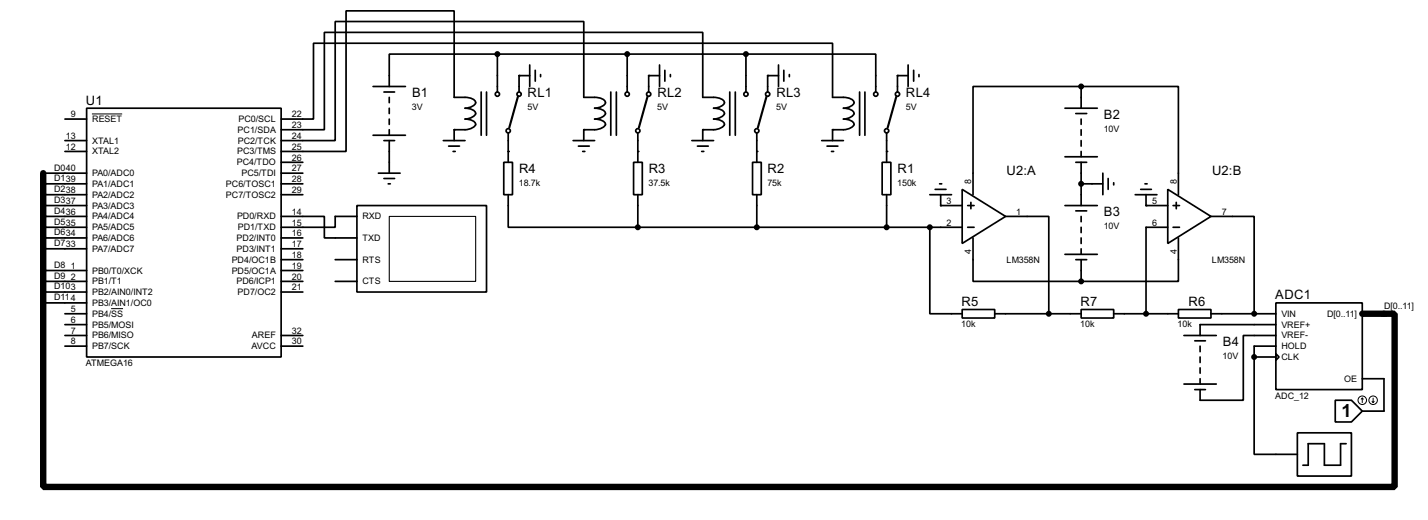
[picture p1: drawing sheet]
<svg xmlns="http://www.w3.org/2000/svg" width="335mm" height="122mm" viewBox="0 0 335 122" stroke-linecap="round" stroke-linejoin="round" font-family="sans-serif">
<path d="M10.2 40.7v73.6h317.5v-40.6h-7.6" fill="none" stroke="#000" stroke-width="1.5"/>
<g fill="none" stroke="#000" stroke-width=".4">
<path d="M116.9 12.7h-25.4v7.6M116.9 12.7h58.4M116.9 12.7v8.9M124.5 17.8h-2.5v3.8M124.5 15.3v5M125.8 16.5v2.6M127 17.5v.5M147.4 12.7v8.9M155 17.8h-2.6v3.8M155 15.3v5M156.2 16.5v2.6M157.5 17.5v.5"/>
<path d="M175.3 12.7h30.5v8.9M175.3 12.7v8.9M182.9 17.8h-2.5v3.8M182.9 15.3v5M184.2 16.5v2.6M185.5 17.5v.5M213.4 17.8h-2.5v3.8M213.4 15.3v5M214.7 16.5v2.6M215.9 17.5v.5M15.3 33h5.1M15.3 35.6h5.1"/>
<path d="M15.3 28h5.1M20.4 25.4h45.7v58.4h-45.7zM66.1 28h7.6v-17.8h121.9v12.7a8.4 8.4 0 0 1 4.3 .3 .89 .89 0 0 1 .8 .9 .89 .89 0 0 1-.8 .9l-1.7 .4h.6a2.01 2.01 0 0 1 1.9 1.3 2.66 2.66 0 0 1-2.5 1.3h.6a2.01 2.01 0 0 1 1.9 1.2 2.65 2.65 0 0 1-2.5 1.3h-2.6v2.5M66.1 30.5h10.1v-22.9h88.9v15.3a8.7 8.7 0 0 1 4.3 .3 .88 .88 0 0 1 .7 1.2 3.2 3.2 0 0 1-2.4 1h.6a2.08 2.08 0 0 1 1.9 1.3 2.76 2.76 0 0 1-2.5 1.3h.6a2.08 2.08 0 0 1 1.9 1.2 2.75 2.75 0 0 1-2.5 1.3h-2.6v2.5M66.1 33h12.7v-27.9h58.4v17.8a8.7 8.7 0 0 1 4.3 .3 .89 .89 0 0 1 .8 .9 .89 .89 0 0 1-.8 .9l-1.8 .4h.6a2.03 2.03 0 0 1 2 1.3 2.7 2.7 0 0 1-2.6 1.3h.6a2.03 2.03 0 0 1 2 1.2 2.68 2.68 0 0 1-2.6 1.3h-2.5v2.5M66.1 38.1h5.1M87.7 20.3h7.6M87.7 31.8h7.6M90.2 33h2.5M90.2 21.6h2.5M91.5 22.9v1.2M91.5 25.4v1.3"/>
<path d="M91.5 28v1.2M91.5 30.5v1.3M91.5 33v7.7M104.2 33h5.1M105.4 34.3h2.6M106.5 35.6h.5M106.7 33v-2.5a6.9 6.9 0 0 0 4.3-.5 .86 .86 0 0 0 .8-.8 .86 .86 0 0 0-.8-.9l-1.7-.3a2.66 2.66 0 0 0 2.5-1.3 2.27 2.27 0 0 0-2.5-1.3 2.58 2.58 0 0 0 2.5-1.3 2.27 2.27 0 0 0-2.5-1.2h-2.6v-20.3h-25.4v33h-15.2M113.1 21.6v10.2M114.3 21.6v10.2M118.4 38.1h2v7.6h-2zM119.4 31.3v6.8M134.7 33h5"/>
<path d="M135.9 34.3h2.6M136.9 35.6h.5M143.5 21.6v10.2M144.8 21.6v10.2M148.9 38.1h2v7.6h-2zM149.9 31.3v6.8M162.6 33h5.1M163.9 34.3h2.5M164.9 35.6h.5M171.5 21.6v10.2M172.8 21.6v10.2M176.8 38.1h2.1v7.6h-2.1z"/>
<path d="M177.8 31.3v6.8M193.1 33h5.1M194.3 34.3h2.6M195.4 35.6h.5M202 21.6v10.2M203.2 21.6v10.2M207.3 38.1h2v7.6h-2zM208.3 31.3v6.8M250.2 25.4h7.6M250.2 36.8h7.6M252.8 38.1h2.5M252.8 26.7h2.5"/>
<path d="M254 20.3h-25.4v25.4M254 20.3h22.9v25.4M254 20.3v5.1M254 28v1.2M254 30.5v1.3M254 33v1.3M254 35.6v1.2M254 38.1v10.2M10.2 53.4h10.2M10.2 43.2h10.2M10.2 40.7h10.2M10.2 45.7h10.2"/>
<path d="M10.2 48.3h10.2M10.2 50.8h10.2M10.2 55.9h10.2M10.2 58.4h10.2M66.1 50.8h10.1v5.1h7.7M66.1 43.2h5.1M66.1 40.7h5.1M66.1 45.7h5.1M66.1 55.9h5.1M66.1 58.4h5.1M83.9 48.3h30.4v20.3h-30.4zM83.9 50.8h-5.1v2.6h-12.7"/>
<path d="M88.9 40.7h5.1M90.2 41.9h2.5M91.2 43.2h.5M119.4 45.7v7.7h30.5M149.9 53.4h76.2M149.9 45.7v7.7M177.8 45.7v7.7M208.3 45.7v7.7M218.5 53.4v20.3h7.6M218.5 45.7h5.1M219.7 44.5h2.6M220.8 43.2h.5"/>
<path d="M221 45.7v2.6h5.1M226.1 44.5l10.2 6.3-10.2 6.4zM227.4 53.4h1.5M227.4 48.3h1.5M228.1 47.5v1.5M228.6 55.9v10.2h25.4M236.3 50.8h10.1v22.9M250.2 48.3h7.6M250.2 59.7h7.6M252.8 49.5h2.5M254 43.2h5.1M254 50.8v1.3"/>
<path d="M254 53.4v1.2M254 55.9v1.3M254 58.4v1.3M259.1 40.7v5M260.4 41.9v2.6M261.7 42.9v.5M266.7 45.7h5.1M268 44.5h2.5M269 43.2h.5M269.3 45.7v2.6h5.1M274.4 44.5l10.1 6.3-10.1 6.4zM274.4 53.4h-5.1v20.3"/>
<path d="M275.6 53.4h1.5M275.6 48.3h1.5M276.4 47.5v1.5M276.9 55.9v10.2h-22.9M284.5 50.8h10.2v22.9M10.2 63.5h10.2M10.2 66.1h10.2M10.2 68.6h10.2M10.2 71.1h10.2M15.3 73.7h5.1M15.3 76.2h5.1M15.3 78.8h5.1"/>
<path d="M66.1 63.5h5.1M66.1 66.1h5.1M66.1 68.6h5.1M66.1 78.8h5.1M66.1 61h5.1M78.8 66.1h5.1M78.8 61h5.1M226.1 72.7h7.6v2h-7.6zM233.7 73.7h20.3M252.8 61h2.5M254 72.7h7.7v2h-7.7zM254 61v5.1"/>
<path d="M261.7 73.7h15.2M276.9 72.7h7.6v2h-7.6zM278.2 78.8h7.6M284.5 73.7h15.3M299.8 71.1h20.3v20.4h-20.3zM299.8 78.8h-7.7v15.2h-10.1v-2.5M299.8 76.2h-17.8v2.6M15.3 81.3h5.1M66.1 81.3h5.1M278.2 90.2h7.6M280.7 80h2.5M280.7 91.5h2.5"/>
<path d="M282 81.3v1.3M282 83.8v1.3M282 86.4v1.2M282 88.9v1.3M294.7 83.8v22.9h10.1M294.7 83.8h5.1M299.8 83.1l.7 .7-.7 .8zM299.8 81.3h-5.1v2.5M313.7 94h3.8l2.6 2.5-2.6 2.6h-3.8zM320.1 88.9h5.1v7.6h-5.1M304.8 101.6h12.7v10.2h-12.7zM316.3 104.2h-1.3v5h-3.8v-5h-3.8v5h-1.3"/>
<circle cx="116.8" cy="22.1" r=".5"/>
<circle cx="119.4" cy="30.7" r=".5"/>
<circle cx="121.9" cy="22.1" r=".5"/>
<circle cx="147.3" cy="22.1" r=".5"/>
<circle cx="149.8" cy="30.7" r=".5"/>
<circle cx="152.4" cy="22.1" r=".5"/>
<circle cx="175.2" cy="22.1" r=".5"/>
<circle cx="177.8" cy="30.7" r=".5"/>
<circle cx="180.3" cy="22.1" r=".5"/>
<circle cx="205.7" cy="22.1" r=".5"/>
<circle cx="208.3" cy="30.7" r=".5"/>
<circle cx="210.8" cy="22.1" r=".5"/>
</g>
<g fill="#000">
<circle cx="122" cy="17.8" r=".2"/>
<circle cx="152.4" cy="17.8" r=".2"/>
<circle cx="180.4" cy="17.8" r=".2"/>
<circle cx="210.9" cy="17.8" r=".2"/>
<circle cx="106.7" cy="30.5" r=".2"/>
<circle cx="119.4" cy="35.6" r=".2"/>
<circle cx="137.2" cy="30.5" r=".2"/>
<circle cx="149.9" cy="35.6" r=".2"/>
<circle cx="165.1" cy="30.5" r=".2"/>
<circle cx="177.8" cy="35.6" r=".2"/>
<circle cx="195.6" cy="30.5" r=".2"/>
<circle cx="208.3" cy="35.6" r=".2"/>
<circle cx="221" cy="48.3" r=".2"/>
<circle cx="269.3" cy="48.3" r=".2"/>
<circle cx="294.7" cy="73.7" r=".2"/>
<circle cx="294.7" cy="83.8" r=".2"/>
</g>
<g fill="#000" stroke="#000" stroke-width=".4">
<circle cx="116.8" cy="12.7" r=".5"/>
<circle cx="147.3" cy="12.7" r=".5"/>
<circle cx="175.2" cy="12.7" r=".5"/>
<circle cx="254" cy="20.3" r=".5"/>
<circle cx="149.8" cy="53.4" r=".5"/>
<circle cx="177.8" cy="53.4" r=".5"/>
<circle cx="208.3" cy="53.4" r=".5"/>
<circle cx="218.4" cy="53.4" r=".5"/>
<circle cx="254" cy="43.2" r=".5"/>
<circle cx="246.4" cy="73.7" r=".5"/>
<circle cx="254" cy="66.1" r=".5"/>
<circle cx="269.2" cy="73.7" r=".5"/>
<circle cx="294.6" cy="73.7" r=".5"/>
<circle cx="294.6" cy="83.8" r=".5"/>
</g>
<g fill="none" stroke="#000" stroke-width=".23">
<path d="M21.6 26.8h7.1M26.1 72.5h2.8M320.1 93.5l-.3 .2M320.1 93.5l.2 .2M320.1 93.5v1M322.4 94.2l.2 .3M322.6 93.5v1M322.9 94.2l-.3 .3"/>
<circle cx="320" cy="94" r="1"/>
<circle cx="322.6" cy="94" r="1"/>
</g>
<path d="M121.7 22.6l-2 7.4M152.2 22.6l-2.1 7.4M180.1 22.6l-2 7.4M210.6 22.6l-2 7.4" fill="none" stroke="#000" stroke-width=".5"/>
<path d="M91.5 50.8h20.3v15.3h-20.3z" fill="none" stroke="#000" stroke-width=".25"/>
<text font-size="4.8" x="315.2" y="97.9">1</text>
<g font-size="3.4">
<text x="96.8" y="22.9">B1</text>
<text x="124" y="22.9">RL1</text>
<text x="154.5" y="22.9">RL2</text>
<text x="182.4" y="22.9">RL3</text>
<text x="212.9" y="22.9">RL4</text>
<text x="20.2" y="24.6">U1</text>
<text x="259.4" y="27.9">B2</text>
<text x="122" y="40.7">R4</text>
<text x="152.4" y="40.7">R3</text>
<text x="180.4" y="40.7">R2</text>
<text x="210.9" y="40.7">R1</text>
<text x="236.5" y="41.1">U2:A</text>
<text x="284.8" y="41.1">U2:B</text>
<text x="259.4" y="50.8">B3</text>
<text x="225.9" y="71.9">R5</text>
<text x="253.9" y="71.9">R7</text>
<text x="279.3" y="71.9">R6</text>
<text x="299.6" y="70.3">ADC1</text>
<text x="287.3" y="81.3">B4</text>
</g>
<g font-size="2.4">
<text x="16.7" y="27.5">9</text>
<text x="21.6" y="28.6">RESET</text>
<text x="56" y="28.6">PC0/SCL</text>
<text x="68.6" y="27.5">22</text>
<text x="96.8" y="25.8">3V</text>
<text x="123.9" y="25.8">5V</text>
<text x="154.4" y="25.8">5V</text>
<text x="182.4" y="25.8">5V</text>
<text x="212.8" y="25.8">5V</text>
<text x="15.5" y="35.2">12</text>
<text x="15.5" y="32.6">13</text>
<text x="21.6" y="33.7">XTAL1</text>
<text x="55.8" y="31.2">PC1/SDA</text>
<text x="55.9" y="33.7">PC2/TCK</text>
<text x="68.6" y="30">23</text>
<text x="68.6" y="32.6">24</text>
<text x="68.6" y="35.2">25</text>
<text x="259.3" y="30.9">10V</text>
<text x="12.7" y="40">D040</text>
<text x="21.6" y="36.3">XTAL2</text>
<text x="21.6" y="41.4">PA0/ADC0</text>
<text x="55.6" y="38.8">PC4/TDO</text>
<text x="55.7" y="36.3">PC3/TMS</text>
<text x="56.7" y="41.4">PC5/TDI</text>
<text x="68.6" y="37.7">26</text>
<text x="68.6" y="40.2">27</text>
<text x="12.7" y="42.6">D139</text>
<text x="12.7" y="45.1">D238</text>
<text x="12.7" y="47.7">D337</text>
<text x="21.6" y="46.4">PA2/ADC2</text>
<text x="21.6" y="43.9">PA1/ADC1</text>
<text x="53.1" y="43.9">PC6/TOSC1</text>
<text x="53.1" y="46.4">PC7/TOSC2</text>
<text x="68.6" y="42.8">28</text>
<text x="68.6" y="45.3">29</text>
<text x="121.9" y="43.6">18.7k</text>
<text x="152.4" y="43.6">37.5k</text>
<text x="180.3" y="43.6">75k</text>
<text x="210.8" y="43.6">150k</text>
<text x="222.4" y="47.9">3</text>
<text x="228.2" y="43.2" transform="rotate(-90 228.2 43.2)">8</text>
<text x="270.7" y="47.9">5</text>
<text x="276.5" y="43.2" transform="rotate(-90 276.5 43.2)">8</text>
<text x="12.7" y="50.2">D436</text>
<text x="12.7" y="52.8">D535</text>
<text x="21.6" y="51.5">PA4/ADC4</text>
<text x="21.6" y="48.9">PA3/ADC3</text>
<text x="55.7" y="51.5">PD0/RXD</text>
<text x="68.6" y="50.4">14</text>
<text x="68.6" y="53">15</text>
<text x="85.1" y="51.5">RXD</text>
<text x="222.4" y="53">2</text>
<text x="238.8" y="50.4">1</text>
<text x="259.3" y="53.8">10V</text>
<text x="270.7" y="53">6</text>
<text x="287.1" y="50.4">7</text>
<text x="12.7" y="55.3">D634</text>
<text x="12.7" y="57.8">D733</text>
<text x="21.6" y="59.1">PA7/ADC7</text>
<text x="21.6" y="56.6">PA6/ADC6</text>
<text x="21.6" y="54.1">PA5/ADC5</text>
<text x="55.6" y="56.6">PD2/INT0</text>
<text x="55.6" y="59.1">PD3/INT1</text>
<text x="55.9" y="54.1">PD1/TXD</text>
<text x="68.6" y="55.5">16</text>
<text x="68.6" y="58">17</text>
<text x="85.1" y="56.6">TXD</text>
<text x="228.2" y="59.6" transform="rotate(-90 228.2 59.6)">4</text>
<text x="276.5" y="59.6" transform="rotate(-90 276.5 59.6)">4</text>
<text x="12.7" y="62.9">D8</text>
<text x="12.7" y="65.5">D9</text>
<text x="16.7" y="63.1">1</text>
<text x="16.7" y="65.7">2</text>
<text x="21.6" y="64.2">PB0/T0/XCK</text>
<text x="54.4" y="61.7">PD4/OC1B</text>
<text x="54.4" y="64.2">PD5/OC1A</text>
<text x="68.6" y="60.6">18</text>
<text x="68.6" y="63.1">19</text>
<text x="68.6" y="65.7">20</text>
<text x="85.1" y="61.7">RTS</text>
<text x="236.5" y="61.8">LM358N</text>
<text x="284.7" y="61.8">LM358N</text>
<text x="12.7" y="68">D103</text>
<text x="12.7" y="70.5">D114</text>
<text x="21.6" y="66.8">PB1/T1</text>
<text x="21.6" y="69.3">PB2/AIN0/INT2</text>
<text x="21.6" y="71.8">PB3/AIN1/OC0</text>
<text x="55.5" y="66.8">PD6/ICP1</text>
<text x="55.8" y="69.3">PD7/OC2</text>
<text x="68.6" y="68.2">21</text>
<text x="85.1" y="66.8">CTS</text>
<text x="16.7" y="73.3">5</text>
<text x="16.7" y="75.8">6</text>
<text x="21.6" y="74.4">PB4/SS</text>
<text x="21.6" y="76.9">PB5/MOSI</text>
<text x="225.9" y="76.8">10k</text>
<text x="253.8" y="76.8">10k</text>
<text x="276.7" y="76.8">10k</text>
<text x="301" y="74.4">VIN</text>
<text x="301" y="76.9">VREF+</text>
<text x="311.8" y="74.4">D[0..11]</text>
<text x="325.2" y="72.5">D[0..11]</text>
<text x="16.7" y="78.4">7</text>
<text x="16.7" y="80.9">8</text>
<text x="21.6" y="79.5">PB6/MISO</text>
<text x="21.6" y="82">PB7/SCK</text>
<text x="59.1" y="82">AVCC</text>
<text x="59.2" y="79.5">AREF</text>
<text x="68.6" y="78.4">32</text>
<text x="68.6" y="80.9">30</text>
<text x="301" y="79.5">VREF-</text>
<text x="301" y="82">HOLD</text>
<text x="20.2" y="85.9">ATMEGA16</text>
<text x="287.3" y="84.3">10V</text>
<text x="301" y="84.5">CLK</text>
<text x="315.8" y="89.6">OE</text>
<text x="299.6" y="93.6">ADC_12</text>
</g>
</svg>
